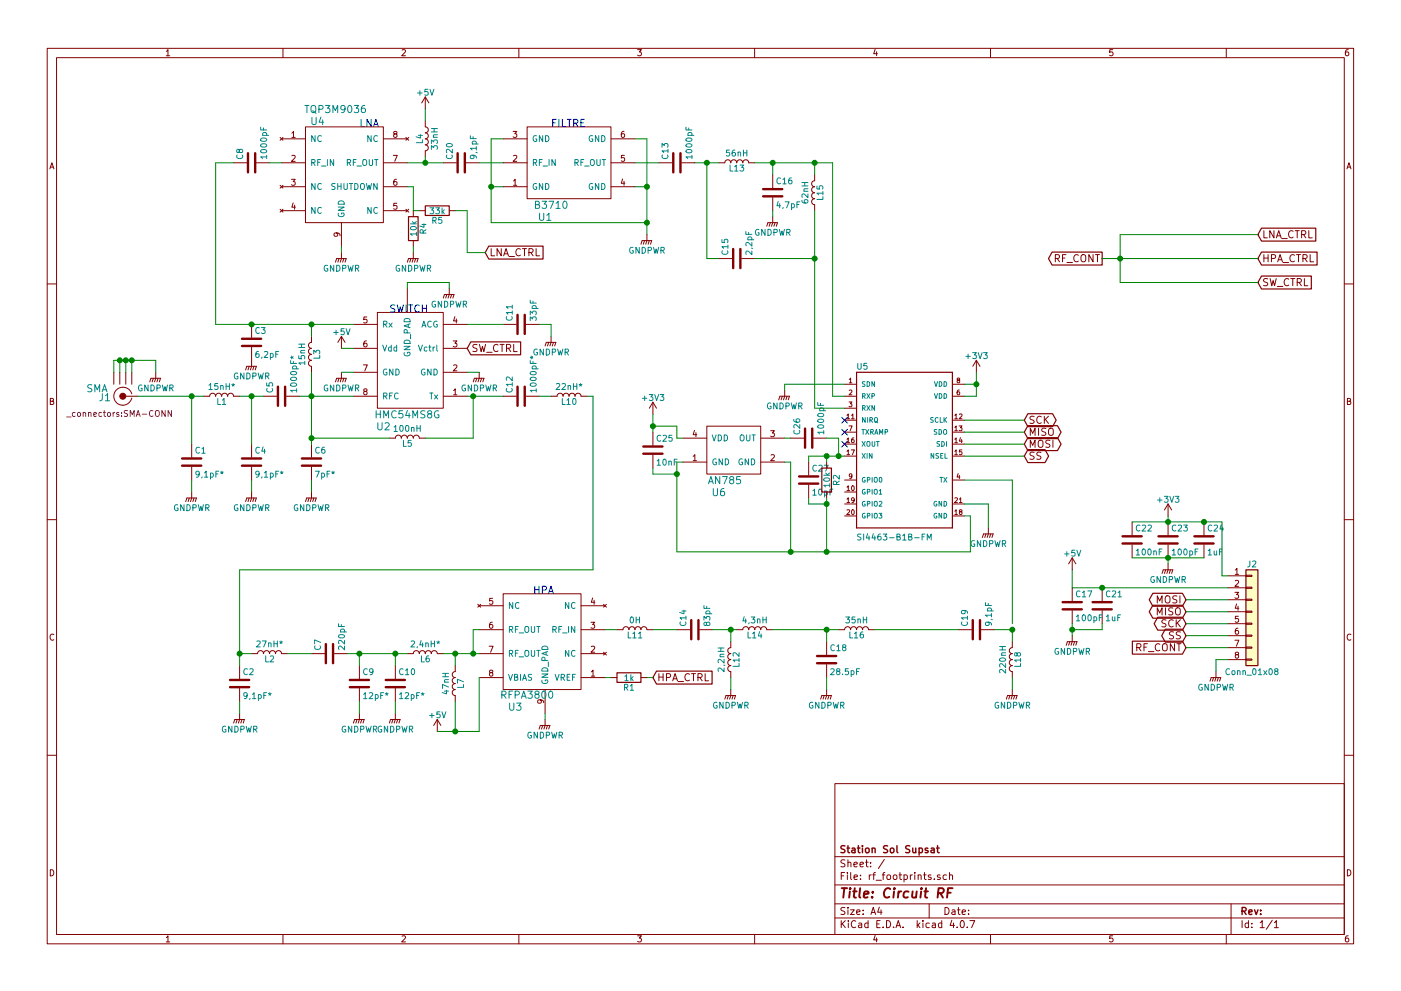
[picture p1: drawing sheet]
EESchema Schematic File Version 2
LIBS:power
LIBS:device
LIBS:switches
LIBS:relays
LIBS:motors
LIBS:transistors
LIBS:conn
LIBS:linear
LIBS:regul
LIBS:74xx
LIBS:cmos4000
LIBS:adc-dac
LIBS:memory
LIBS:xilinx
LIBS:microcontrollers
LIBS:dsp
LIBS:microchip
LIBS:analog_switches
LIBS:motorola
LIBS:texas
LIBS:intel
LIBS:audio
LIBS:interface
LIBS:digital-audio
LIBS:philips
LIBS:display
LIBS:cypress
LIBS:siliconi
LIBS:opto
LIBS:atmel
LIBS:contrib
LIBS:valves
LIBS:rf_station
LIBS:_connectors
LIBS:SI4463-B1B-FM
LIBS:rf_footprints-cache
EELAYER 25 0
EELAYER END
$Descr A4 11693 8268
encoding utf-8
Sheet 1 1
Title "Circuit RF"
Date ""
Rev ""
Comp "Station Sol Supsat"
Comment1 ""
Comment2 ""
Comment3 ""
Comment4 ""
$EndDescr
$Comp
L B3710 U1
U 1 1
P 4800 2500
F 0 "U1" H 4550 3200 60  0000 C CNN
F 1 "B3710" H 4600 3300 60  0000 C CNN
F 2 "Nathan_SMT_Other:DCC6C" H 4800 2500 60  0001 C CNN
F 3 "" H 4800 2500 60  0001 C CNN
	1    4800 2500
	1    0    0    -1  
$EndComp
$Comp
L HMC54MS8G U2
U 1 1
P 3200 4200
F 0 "U2" H 3200 4850 60  0000 C CNN
F 1 "HMC54MS8G" H 3400 4950 60  0000 C CNN
F 2 "rf_station:MSOP-8_3x3mm_Pitch0.65mm" H 3200 4200 60  0001 C CNN
F 3 "" H 3200 4200 60  0001 C CNN
	1    3200 4200
	1    0    0    -1  
$EndComp
$Comp
L RFPA3800 U3
U 1 1
P 4650 4150
F 0 "U3" H 5000 5900 60  0000 C CNN
F 1 "RFPA3800" H 4900 5800 60  0000 C CNN
F 2 "rf_station:SOIC-8_3.9x4.9mm_Pitch1.27mm" H 4650 4150 60  0001 C CNN
F 3 "" H 4650 4150 60  0001 C CNN
	1    4650 4150
	-1   0    0    1   
$EndComp
$Comp
L SMA J1
U 1 1
P 1000 3000
F 0 "J1" H 1125 3315 60  0000 C CNN
F 1 "SMA" H 1190 3240 60  0000 C CNN
F 2 "_connectors:SMA-CONN" H 1000 3450 50  0000 C CNN
F 3 "" H 1000 3000 60  0000 C CNN
	1    1000 3000
	-1   0    0    1   
$EndComp
$Comp
L SI4463-B1B-FM U5
U 1 1
P 7550 3700
F 0 "U5" H 7148 4323 50  0000 L BNN
F 1 "SI4463-B1B-FM" H 7149 2897 50  0000 L BNN
F 2 "SI4463-B1B-FM:QFN50P400X400X90-20N" H 7550 3700 50  0001 L BNN
F 3 "SI4463-B1B-FM" H 7550 3700 50  0001 L BNN
F 4 "https://www.digikey.fr/product-detail/en/silicon-labs/SI4463-B1B-FM/336-2471-5-ND/3681119?WT.z_cid=ref_snapeda&utm_source=snapeda&utm_medium=aggregator&utm_campaign=buynow" H 7550 3700 50  0001 L BNN "Champ4"
F 5 "VFQFN-20 Silicon Labs" H 7550 3700 50  0001 L BNN "Champ5"
F 6 "Silicon Labs" H 7550 3700 50  0001 L BNN "Champ6"
F 7 "+20dBm Si4463 EZRadioPRO® Transceiver _all major frequency bands_" H 7550 3700 50  0001 L BNN "Champ7"
F 8 "336-2471-5-ND" H 7550 3700 50  0001 L BNN "Champ8"
	1    7550 3700
	1    0    0    -1  
$EndComp
$Comp
L GNDPWR #PWR01
U 1 1
P 1300 3100
F 0 "#PWR01" H 1300 2900 50  0001 C CNN
F 1 "GNDPWR" H 1300 2970 50  0000 C CNN
F 2 "" H 1300 3050 50  0001 C CNN
F 3 "" H 1300 3050 50  0001 C CNN
	1    1300 3100
	1    0    0    -1  
$EndComp
$Comp
L +5V #PWR02
U 1 1
P 3650 6100
F 0 "#PWR02" H 3650 5950 50  0001 C CNN
F 1 "+5V" H 3650 6240 50  0000 C CNN
F 2 "" H 3650 6100 50  0001 C CNN
F 3 "" H 3650 6100 50  0001 C CNN
	1    3650 6100
	1    0    0    -1  
$EndComp
$Comp
L +5V #PWR03
U 1 1
P 2850 2900
F 0 "#PWR03" H 2850 2750 50  0001 C CNN
F 1 "+5V" H 2850 3040 50  0000 C CNN
F 2 "" H 2850 2900 50  0001 C CNN
F 3 "" H 2850 2900 50  0001 C CNN
	1    2850 2900
	1    0    0    -1  
$EndComp
Text GLabel 9200 2150 0    60   Output ~ 0
RF_CONT
$Comp
L GNDPWR #PWR04
U 1 1
P 8250 4400
F 0 "#PWR04" H 8250 4200 50  0001 C CNN
F 1 "GNDPWR" H 8250 4270 50  0000 C CNN
F 2 "" H 8250 4350 50  0001 C CNN
F 3 "" H 8250 4350 50  0001 C CNN
	1    8250 4400
	1    0    0    -1  
$EndComp
$Comp
L GNDPWR #PWR05
U 1 1
P 2850 2100
F 0 "#PWR05" H 2850 1900 50  0001 C CNN
F 1 "GNDPWR" H 2850 1970 50  0000 C CNN
F 2 "" H 2850 2050 50  0001 C CNN
F 3 "" H 2850 2050 50  0001 C CNN
	1    2850 2100
	1    0    0    -1  
$EndComp
$Comp
L GNDPWR #PWR06
U 1 1
P 2850 3100
F 0 "#PWR06" H 2850 2900 50  0001 C CNN
F 1 "GNDPWR" H 2850 2970 50  0000 C CNN
F 2 "" H 2850 3050 50  0001 C CNN
F 3 "" H 2850 3050 50  0001 C CNN
	1    2850 3100
	1    0    0    -1  
$EndComp
$Comp
L GNDPWR #PWR07
U 1 1
P 4000 3100
F 0 "#PWR07" H 4000 2900 50  0001 C CNN
F 1 "GNDPWR" H 4000 2970 50  0000 C CNN
F 2 "" H 4000 3050 50  0001 C CNN
F 3 "" H 4000 3050 50  0001 C CNN
	1    4000 3100
	1    0    0    -1  
$EndComp
$Comp
L +5V #PWR08
U 1 1
P 3550 900
F 0 "#PWR08" H 3550 750 50  0001 C CNN
F 1 "+5V" H 3550 1040 50  0000 C CNN
F 2 "" H 3550 900 50  0001 C CNN
F 3 "" H 3550 900 50  0001 C CNN
	1    3550 900 
	1    0    0    -1  
$EndComp
$Comp
L +3V3 #PWR09
U 1 1
P 8150 3100
F 0 "#PWR09" H 8150 2950 50  0001 C CNN
F 1 "+3V3" H 8150 3240 50  0000 C CNN
F 2 "" H 8150 3100 50  0001 C CNN
F 3 "" H 8150 3100 50  0001 C CNN
	1    8150 3100
	1    0    0    -1  
$EndComp
$Comp
L C C1
U 1 1
P 1600 3850
F 0 "C1" H 1625 3950 50  0000 L CNN
F 1 "9,1pF*" H 1625 3750 50  0000 L CNN
F 2 "Capacitors_SMD:C_0402_NoSilk" H 1638 3700 50  0001 C CNN
F 3 "" H 1600 3850 50  0001 C CNN
	1    1600 3850
	1    0    0    -1  
$EndComp
$Comp
L L L1
U 1 1
P 1850 3300
F 0 "L1" V 1800 3300 50  0000 C CNN
F 1 "15nH*" V 1925 3300 50  0000 C CNN
F 2 "Inductors_SMD:L_0402" H 1850 3300 50  0001 C CNN
F 3 "" H 1850 3300 50  0001 C CNN
	1    1850 3300
	0    -1   -1   0   
$EndComp
$Comp
L C C4
U 1 1
P 2100 3850
F 0 "C4" H 2125 3950 50  0000 L CNN
F 1 "9,1pF*" H 2125 3750 50  0000 L CNN
F 2 "Capacitors_SMD:C_0402_NoSilk" H 2138 3700 50  0001 C CNN
F 3 "" H 2100 3850 50  0001 C CNN
	1    2100 3850
	1    0    0    -1  
$EndComp
$Comp
L GNDPWR #PWR010
U 1 1
P 1600 4100
F 0 "#PWR010" H 1600 3900 50  0001 C CNN
F 1 "GNDPWR" H 1600 3970 50  0000 C CNN
F 2 "" H 1600 4050 50  0001 C CNN
F 3 "" H 1600 4050 50  0001 C CNN
	1    1600 4100
	1    0    0    -1  
$EndComp
$Comp
L GNDPWR #PWR011
U 1 1
P 2100 4100
F 0 "#PWR011" H 2100 3900 50  0001 C CNN
F 1 "GNDPWR" H 2100 3970 50  0000 C CNN
F 2 "" H 2100 4050 50  0001 C CNN
F 3 "" H 2100 4050 50  0001 C CNN
	1    2100 4100
	1    0    0    -1  
$EndComp
$Comp
L C C5
U 1 1
P 2350 3300
F 0 "C5" H 2375 3400 50  0000 L CNN
F 1 "1000pF*" H 2375 3200 50  0000 L CNN
F 2 "Capacitors_SMD:C_0402_NoSilk" H 2388 3150 50  0001 C CNN
F 3 "" H 2350 3300 50  0001 C CNN
	1    2350 3300
	0    -1   -1   0   
$EndComp
$Comp
L L L3
U 1 1
P 2600 2950
F 0 "L3" V 2550 2950 50  0000 C CNN
F 1 "15nH" V 2675 2950 50  0000 C CNN
F 2 "Inductors_SMD:L_0402" H 2600 2950 50  0001 C CNN
F 3 "" H 2600 2950 50  0001 C CNN
	1    2600 2950
	-1   0    0    1   
$EndComp
$Comp
L C C6
U 1 1
P 2600 3850
F 0 "C6" H 2625 3950 50  0000 L CNN
F 1 "7pF*" H 2625 3750 50  0000 L CNN
F 2 "Capacitors_SMD:C_0402_NoSilk" H 2638 3700 50  0001 C CNN
F 3 "" H 2600 3850 50  0001 C CNN
	1    2600 3850
	1    0    0    -1  
$EndComp
$Comp
L L L5
U 1 1
P 3400 3650
F 0 "L5" V 3350 3650 50  0000 C CNN
F 1 "100nH" V 3475 3650 50  0000 C CNN
F 2 "Inductors_SMD:L_0402" H 3400 3650 50  0001 C CNN
F 3 "" H 3400 3650 50  0001 C CNN
	1    3400 3650
	0    -1   -1   0   
$EndComp
$Comp
L C C8
U 1 1
P 2100 1350
F 0 "C8" H 2125 1450 50  0000 L CNN
F 1 "1000pF" H 2125 1250 50  0000 L CNN
F 2 "Capacitors_SMD:C_0402_NoSilk" H 2138 1200 50  0001 C CNN
F 3 "" H 2100 1350 50  0001 C CNN
	1    2100 1350
	0    -1   -1   0   
$EndComp
$Comp
L C C3
U 1 1
P 2100 2850
F 0 "C3" H 2125 2950 50  0000 L CNN
F 1 "6,2pF" H 2125 2750 50  0000 L CNN
F 2 "Capacitors_SMD:C_0402_NoSilk" H 2138 2700 50  0001 C CNN
F 3 "" H 2100 2850 50  0001 C CNN
	1    2100 2850
	1    0    0    -1  
$EndComp
$Comp
L C C11
U 1 1
P 4350 2700
F 0 "C11" H 4375 2800 50  0000 L CNN
F 1 "33pF" H 4375 2600 50  0000 L CNN
F 2 "Capacitors_SMD:C_0402_NoSilk" H 4388 2550 50  0001 C CNN
F 3 "" H 4350 2700 50  0001 C CNN
	1    4350 2700
	0    -1   -1   0   
$EndComp
$Comp
L C C12
U 1 1
P 4350 3300
F 0 "C12" H 4375 3400 50  0000 L CNN
F 1 "1000pF*" H 4375 3200 50  0000 L CNN
F 2 "Capacitors_SMD:C_0402_NoSilk" H 4388 3150 50  0001 C CNN
F 3 "" H 4350 3300 50  0001 C CNN
	1    4350 3300
	0    -1   -1   0   
$EndComp
$Comp
L GNDPWR #PWR012
U 1 1
P 2100 3000
F 0 "#PWR012" H 2100 2800 50  0001 C CNN
F 1 "GNDPWR" H 2100 2870 50  0000 C CNN
F 2 "" H 2100 2950 50  0001 C CNN
F 3 "" H 2100 2950 50  0001 C CNN
	1    2100 3000
	1    0    0    -1  
$EndComp
$Comp
L GNDPWR #PWR013
U 1 1
P 2600 4100
F 0 "#PWR013" H 2600 3900 50  0001 C CNN
F 1 "GNDPWR" H 2600 3970 50  0000 C CNN
F 2 "" H 2600 4050 50  0001 C CNN
F 3 "" H 2600 4050 50  0001 C CNN
	1    2600 4100
	1    0    0    -1  
$EndComp
$Comp
L GNDPWR #PWR014
U 1 1
P 4600 2800
F 0 "#PWR014" H 4600 2600 50  0001 C CNN
F 1 "GNDPWR" H 4600 2670 50  0000 C CNN
F 2 "" H 4600 2750 50  0001 C CNN
F 3 "" H 4600 2750 50  0001 C CNN
	1    4600 2800
	1    0    0    -1  
$EndComp
Text GLabel 4050 2100 2    60   Input ~ 0
LNA_CTRL
Text GLabel 3900 2900 2    60   Input ~ 0
SW_CTRL
Text GLabel 5450 5650 2    60   Input ~ 0
HPA_CTRL
$Comp
L L L10
U 1 1
P 4750 3300
F 0 "L10" V 4700 3300 50  0000 C CNN
F 1 "22nH*" V 4825 3300 50  0000 C CNN
F 2 "Inductors_SMD:L_0402" H 4750 3300 50  0001 C CNN
F 3 "" H 4750 3300 50  0001 C CNN
	1    4750 3300
	0    -1   -1   0   
$EndComp
$Comp
L L L2
U 1 1
P 2250 5450
F 0 "L2" V 2200 5450 50  0000 C CNN
F 1 "27nH*" V 2325 5450 50  0000 C CNN
F 2 "Inductors_SMD:L_0402" H 2250 5450 50  0001 C CNN
F 3 "" H 2250 5450 50  0001 C CNN
	1    2250 5450
	0    -1   -1   0   
$EndComp
$Comp
L C C7
U 1 1
P 2750 5450
F 0 "C7" H 2775 5550 50  0000 L CNN
F 1 "220pF" H 2775 5350 50  0000 L CNN
F 2 "Capacitors_SMD:C_0402_NoSilk" H 2788 5300 50  0001 C CNN
F 3 "" H 2750 5450 50  0001 C CNN
	1    2750 5450
	0    -1   -1   0   
$EndComp
$Comp
L C C2
U 1 1
P 2000 5700
F 0 "C2" H 2025 5800 50  0000 L CNN
F 1 "9,1pF*" H 2025 5600 50  0000 L CNN
F 2 "Capacitors_SMD:C_0402_NoSilk" H 2038 5550 50  0001 C CNN
F 3 "" H 2000 5700 50  0001 C CNN
	1    2000 5700
	1    0    0    -1  
$EndComp
$Comp
L C C9
U 1 1
P 3000 5700
F 0 "C9" H 3025 5800 50  0000 L CNN
F 1 "12pF*" H 3025 5600 50  0000 L CNN
F 2 "Capacitors_SMD:C_0402_NoSilk" H 3038 5550 50  0001 C CNN
F 3 "" H 3000 5700 50  0001 C CNN
	1    3000 5700
	1    0    0    -1  
$EndComp
$Comp
L C C10
U 1 1
P 3300 5700
F 0 "C10" H 3325 5800 50  0000 L CNN
F 1 "12pF*" H 3325 5600 50  0000 L CNN
F 2 "Capacitors_SMD:C_0402_NoSilk" H 3338 5550 50  0001 C CNN
F 3 "" H 3300 5700 50  0001 C CNN
	1    3300 5700
	1    0    0    -1  
$EndComp
$Comp
L L L6
U 1 1
P 3550 5450
F 0 "L6" V 3500 5450 50  0000 C CNN
F 1 "2,4nH*" V 3625 5450 50  0000 C CNN
F 2 "Inductors_SMD:L_0402" H 3550 5450 50  0001 C CNN
F 3 "" H 3550 5450 50  0001 C CNN
	1    3550 5450
	0    -1   -1   0   
$EndComp
$Comp
L L L7
U 1 1
P 3800 5700
F 0 "L7" V 3750 5700 50  0000 C CNN
F 1 "47nH" V 3875 5700 50  0000 C CNN
F 2 "Inductors_SMD:L_0603_HandSoldering" H 3800 5700 50  0001 C CNN
F 3 "" H 3800 5700 50  0001 C CNN
	1    3800 5700
	-1   0    0    1   
$EndComp
$Comp
L R R1
U 1 1
P 5250 5650
F 0 "R1" V 5330 5650 50  0000 C CNN
F 1 "1k" V 5250 5650 50  0000 C CNN
F 2 "Resistors_SMD:R_0603_HandSoldering" V 5180 5650 50  0001 C CNN
F 3 "" H 5250 5650 50  0001 C CNN
	1    5250 5650
	0    1    1    0   
$EndComp
$Comp
L GNDPWR #PWR015
U 1 1
P 2000 5950
F 0 "#PWR015" H 2000 5750 50  0001 C CNN
F 1 "GNDPWR" H 2000 5820 50  0000 C CNN
F 2 "" H 2000 5900 50  0001 C CNN
F 3 "" H 2000 5900 50  0001 C CNN
	1    2000 5950
	1    0    0    -1  
$EndComp
$Comp
L GNDPWR #PWR016
U 1 1
P 3000 5950
F 0 "#PWR016" H 3000 5750 50  0001 C CNN
F 1 "GNDPWR" H 3000 5820 50  0000 C CNN
F 2 "" H 3000 5900 50  0001 C CNN
F 3 "" H 3000 5900 50  0001 C CNN
	1    3000 5950
	1    0    0    -1  
$EndComp
$Comp
L GNDPWR #PWR017
U 1 1
P 3300 5950
F 0 "#PWR017" H 3300 5750 50  0001 C CNN
F 1 "GNDPWR" H 3300 5820 50  0000 C CNN
F 2 "" H 3300 5900 50  0001 C CNN
F 3 "" H 3300 5900 50  0001 C CNN
	1    3300 5950
	1    0    0    -1  
$EndComp
$Comp
L L L11
U 1 1
P 5300 5250
F 0 "L11" V 5250 5250 50  0000 C CNN
F 1 "0H" V 5375 5250 50  0000 C CNN
F 2 "Inductors_SMD:L_0603_HandSoldering" H 5300 5250 50  0001 C CNN
F 3 "" H 5300 5250 50  0001 C CNN
	1    5300 5250
	0    -1   -1   0   
$EndComp
$Comp
L C C14
U 1 1
P 5800 5250
F 0 "C14" H 5825 5350 50  0000 L CNN
F 1 "83pF" H 5825 5150 50  0000 L CNN
F 2 "Capacitors_SMD:C_0402_NoSilk" H 5838 5100 50  0001 C CNN
F 3 "" H 5800 5250 50  0001 C CNN
	1    5800 5250
	0    -1   -1   0   
$EndComp
$Comp
L L L12
U 1 1
P 6100 5500
F 0 "L12" V 6050 5500 50  0000 C CNN
F 1 "2,2nH" V 6175 5500 50  0000 C CNN
F 2 "Inductors_SMD:L_0402" H 6100 5500 50  0001 C CNN
F 3 "" H 6100 5500 50  0001 C CNN
	1    6100 5500
	-1   0    0    1   
$EndComp
$Comp
L L L14
U 1 1
P 6300 5250
F 0 "L14" V 6250 5250 50  0000 C CNN
F 1 "4,3nH" V 6375 5250 50  0000 C CNN
F 2 "Inductors_SMD:L_0402" H 6300 5250 50  0001 C CNN
F 3 "" H 6300 5250 50  0001 C CNN
	1    6300 5250
	0    -1   -1   0   
$EndComp
$Comp
L GNDPWR #PWR018
U 1 1
P 6100 5750
F 0 "#PWR018" H 6100 5550 50  0001 C CNN
F 1 "GNDPWR" H 6100 5620 50  0000 C CNN
F 2 "" H 6100 5700 50  0001 C CNN
F 3 "" H 6100 5700 50  0001 C CNN
	1    6100 5750
	1    0    0    -1  
$EndComp
$Comp
L C C18
U 1 1
P 6900 5500
F 0 "C18" H 6925 5600 50  0000 L CNN
F 1 "28.5pF" H 6925 5400 50  0000 L CNN
F 2 "Capacitors_SMD:C_0402_NoSilk" H 6938 5350 50  0001 C CNN
F 3 "" H 6900 5500 50  0001 C CNN
	1    6900 5500
	1    0    0    -1  
$EndComp
$Comp
L L L16
U 1 1
P 7150 5250
F 0 "L16" V 7100 5250 50  0000 C CNN
F 1 "35nH" V 7225 5250 50  0000 C CNN
F 2 "Inductors_SMD:L_0402" H 7150 5250 50  0001 C CNN
F 3 "" H 7150 5250 50  0001 C CNN
	1    7150 5250
	0    -1   -1   0   
$EndComp
$Comp
L C C19
U 1 1
P 8150 5250
F 0 "C19" H 8175 5350 50  0000 L CNN
F 1 "9,1pF" H 8175 5150 50  0000 L CNN
F 2 "Capacitors_SMD:C_0402_NoSilk" H 8188 5100 50  0001 C CNN
F 3 "" H 8150 5250 50  0001 C CNN
	1    8150 5250
	0    -1   -1   0   
$EndComp
$Comp
L L L18
U 1 1
P 8450 5500
F 0 "L18" V 8400 5500 50  0000 C CNN
F 1 "220nH" V 8525 5500 50  0000 C CNN
F 2 "Inductors_SMD:L_0402" H 8450 5500 50  0001 C CNN
F 3 "" H 8450 5500 50  0001 C CNN
	1    8450 5500
	-1   0    0    1   
$EndComp
$Comp
L GNDPWR #PWR019
U 1 1
P 6900 5750
F 0 "#PWR019" H 6900 5550 50  0001 C CNN
F 1 "GNDPWR" H 6900 5620 50  0000 C CNN
F 2 "" H 6900 5700 50  0001 C CNN
F 3 "" H 6900 5700 50  0001 C CNN
	1    6900 5750
	1    0    0    -1  
$EndComp
$Comp
L GNDPWR #PWR020
U 1 1
P 8450 5750
F 0 "#PWR020" H 8450 5550 50  0001 C CNN
F 1 "GNDPWR" H 8450 5620 50  0000 C CNN
F 2 "" H 8450 5700 50  0001 C CNN
F 3 "" H 8450 5700 50  0001 C CNN
	1    8450 5750
	1    0    0    -1  
$EndComp
$Comp
L C C13
U 1 1
P 5650 1350
F 0 "C13" H 5675 1450 50  0000 L CNN
F 1 "1000pF" H 5675 1250 50  0000 L CNN
F 2 "Capacitors_SMD:C_0402_NoSilk" H 5688 1200 50  0001 C CNN
F 3 "" H 5650 1350 50  0001 C CNN
	1    5650 1350
	0    -1   -1   0   
$EndComp
$Comp
L L L13
U 1 1
P 6150 1350
F 0 "L13" V 6100 1350 50  0000 C CNN
F 1 "56nH" V 6225 1350 50  0000 C CNN
F 2 "Inductors_SMD:L_0402" H 6150 1350 50  0001 C CNN
F 3 "" H 6150 1350 50  0001 C CNN
	1    6150 1350
	0    -1   -1   0   
$EndComp
$Comp
L C C16
U 1 1
P 6450 1600
F 0 "C16" H 6475 1700 50  0000 L CNN
F 1 "4,7pF" H 6475 1500 50  0000 L CNN
F 2 "Capacitors_SMD:C_0402_NoSilk" H 6488 1450 50  0001 C CNN
F 3 "" H 6450 1600 50  0001 C CNN
	1    6450 1600
	1    0    0    -1  
$EndComp
$Comp
L C C15
U 1 1
P 6150 2150
F 0 "C15" H 6175 2250 50  0000 L CNN
F 1 "2,2pF" H 6175 2050 50  0000 L CNN
F 2 "Capacitors_SMD:C_0402_NoSilk" H 6188 2000 50  0001 C CNN
F 3 "" H 6150 2150 50  0001 C CNN
	1    6150 2150
	0    -1   -1   0   
$EndComp
$Comp
L L L15
U 1 1
P 6800 1600
F 0 "L15" V 6750 1600 50  0000 C CNN
F 1 "62nH" V 6875 1600 50  0000 C CNN
F 2 "Inductors_SMD:L_0402" H 6800 1600 50  0001 C CNN
F 3 "" H 6800 1600 50  0001 C CNN
	1    6800 1600
	-1   0    0    1   
$EndComp
$Comp
L GNDPWR #PWR021
U 1 1
P 6450 1800
F 0 "#PWR021" H 6450 1600 50  0001 C CNN
F 1 "GNDPWR" H 6450 1670 50  0000 C CNN
F 2 "" H 6450 1750 50  0001 C CNN
F 3 "" H 6450 1750 50  0001 C CNN
	1    6450 1800
	1    0    0    -1  
$EndComp
$Comp
L GNDPWR #PWR022
U 1 1
P 6550 3250
F 0 "#PWR022" H 6550 3050 50  0001 C CNN
F 1 "GNDPWR" H 6550 3120 50  0000 C CNN
F 2 "" H 6550 3200 50  0001 C CNN
F 3 "" H 6550 3200 50  0001 C CNN
	1    6550 3250
	1    0    0    -1  
$EndComp
NoConn ~ 7050 3600
NoConn ~ 7050 3500
Text GLabel 8550 3500 2    60   BiDi ~ 0
SCK
Text GLabel 8550 3600 2    60   BiDi ~ 0
MISO
Text GLabel 8550 3700 2    60   BiDi ~ 0
MOSI
Text GLabel 8550 3800 2    60   BiDi ~ 0
SS
$Comp
L Conn_01x08 J2
U 1 1
P 10450 5100
F 0 "J2" H 10450 5500 50  0000 C CNN
F 1 "Conn_01x08" H 10450 4600 50  0000 C CNN
F 2 "Pin_Headers:Pin_Header_Straight_1x08_Pitch2.54mm" H 10450 5100 50  0001 C CNN
F 3 "" H 10450 5100 50  0001 C CNN
	1    10450 5100
	1    0    0    -1  
$EndComp
$Comp
L +3V3 #PWR023
U 1 1
P 9750 4300
F 0 "#PWR023" H 9750 4150 50  0001 C CNN
F 1 "+3V3" H 9750 4440 50  0000 C CNN
F 2 "" H 9750 4300 50  0001 C CNN
F 3 "" H 9750 4300 50  0001 C CNN
	1    9750 4300
	1    0    0    -1  
$EndComp
$Comp
L +5V #PWR024
U 1 1
P 8950 4750
F 0 "#PWR024" H 8950 4600 50  0001 C CNN
F 1 "+5V" H 8950 4890 50  0000 C CNN
F 2 "" H 8950 4750 50  0001 C CNN
F 3 "" H 8950 4750 50  0001 C CNN
	1    8950 4750
	1    0    0    -1  
$EndComp
$Comp
L GNDPWR #PWR025
U 1 1
P 10150 5600
F 0 "#PWR025" H 10150 5400 50  0001 C CNN
F 1 "GNDPWR" H 10150 5470 50  0000 C CNN
F 2 "" H 10150 5550 50  0001 C CNN
F 3 "" H 10150 5550 50  0001 C CNN
	1    10150 5600
	1    0    0    -1  
$EndComp
Text GLabel 9900 5400 0    60   Input ~ 0
RF_CONT
Text GLabel 9900 5300 0    60   BiDi ~ 0
SS
Text GLabel 9900 5200 0    60   BiDi ~ 0
SCK
Text GLabel 9900 5100 0    60   BiDi ~ 0
MISO
Text GLabel 9900 5000 0    60   BiDi ~ 0
MOSI
Text Notes 3250 2600 0    60   ~ 0
SWITCH
Text Notes 3000 1050 0    60   ~ 0
LNA
Text Notes 4600 1050 0    60   ~ 0
FILTRE
Text Notes 4450 4950 0    60   ~ 0
HPA
Text GLabel 10500 1950 2    60   Input ~ 0
LNA_CTRL
Text GLabel 10500 2150 2    60   Input ~ 0
HPA_CTRL
Text GLabel 10500 2350 2    60   Input ~ 0
SW_CTRL
$Comp
L GNDPWR #PWR026
U 1 1
P 3750 2400
F 0 "#PWR026" H 3750 2200 50  0001 C CNN
F 1 "GNDPWR" H 3750 2270 50  0000 C CNN
F 2 "" H 3750 2350 50  0001 C CNN
F 3 "" H 3750 2350 50  0001 C CNN
	1    3750 2400
	1    0    0    -1  
$EndComp
$Comp
L GNDPWR #PWR027
U 1 1
P 4550 6000
F 0 "#PWR027" H 4550 5800 50  0001 C CNN
F 1 "GNDPWR" H 4550 5870 50  0000 C CNN
F 2 "" H 4550 5950 50  0001 C CNN
F 3 "" H 4550 5950 50  0001 C CNN
	1    4550 6000
	1    0    0    -1  
$EndComp
$Comp
L TQP3M9036 U4
U 1 1
P 3050 2550
F 0 "U4" H 2650 4100 60  0000 C CNN
F 1 "TQP3M9036" H 2800 4200 60  0000 C CNN
F 2 "Housings_DFN_QFN:DFN-8-1EP_2x2mm_Pitch0.5mm" H 3050 2550 60  0001 C CNN
F 3 "" H 3050 2550 60  0001 C CNN
	1    3050 2550
	1    0    0    -1  
$EndComp
$Comp
L C C20
U 1 1
P 3850 1350
F 0 "C20" H 3875 1450 50  0000 L CNN
F 1 "9,1pF" H 3875 1250 50  0000 L CNN
F 2 "Capacitors_SMD:C_0402_NoSilk" H 3888 1200 50  0001 C CNN
F 3 "" H 3850 1350 50  0001 C CNN
	1    3850 1350
	0    -1   -1   0   
$EndComp
$Comp
L L L4
U 1 1
P 3550 1150
F 0 "L4" V 3500 1150 50  0000 C CNN
F 1 "33nH" V 3625 1150 50  0000 C CNN
F 2 "Inductors_SMD:L_1206_HandSoldering" H 3550 1150 50  0001 C CNN
F 3 "" H 3550 1150 50  0001 C CNN
	1    3550 1150
	1    0    0    -1  
$EndComp
$Comp
L R R5
U 1 1
P 3650 1750
F 0 "R5" V 3730 1750 50  0000 C CNN
F 1 "33k" V 3650 1750 50  0000 C CNN
F 2 "Resistors_SMD:R_0402_NoSilk" V 3580 1750 50  0001 C CNN
F 3 "" H 3650 1750 50  0001 C CNN
	1    3650 1750
	0    1    1    0   
$EndComp
$Comp
L R R4
U 1 1
P 3450 1900
F 0 "R4" V 3530 1900 50  0000 C CNN
F 1 "10k" V 3450 1900 50  0000 C CNN
F 2 "Resistors_SMD:R_0402_NoSilk" V 3380 1900 50  0001 C CNN
F 3 "" H 3450 1900 50  0001 C CNN
	1    3450 1900
	1    0    0    -1  
$EndComp
$Comp
L GNDPWR #PWR028
U 1 1
P 3450 2100
F 0 "#PWR028" H 3450 1900 50  0001 C CNN
F 1 "GNDPWR" H 3450 1970 50  0000 C CNN
F 2 "" H 3450 2050 50  0001 C CNN
F 3 "" H 3450 2050 50  0001 C CNN
	1    3450 2100
	1    0    0    -1  
$EndComp
$Comp
L C C21
U 1 1
P 9200 5050
F 0 "C21" H 9225 5150 50  0000 L CNN
F 1 "1uF" H 9225 4950 50  0000 L CNN
F 2 "Capacitors_SMD:C_0805_HandSoldering" H 9238 4900 50  0001 C CNN
F 3 "" H 9200 5050 50  0001 C CNN
	1    9200 5050
	1    0    0    -1  
$EndComp
$Comp
L C C17
U 1 1
P 8950 5050
F 0 "C17" H 8975 5150 50  0000 L CNN
F 1 "100pF" H 8975 4950 50  0000 L CNN
F 2 "Capacitors_SMD:C_0402_NoSilk" H 8988 4900 50  0001 C CNN
F 3 "" H 8950 5050 50  0001 C CNN
	1    8950 5050
	1    0    0    -1  
$EndComp
$Comp
L C C22
U 1 1
P 9450 4500
F 0 "C22" H 9475 4600 50  0000 L CNN
F 1 "100nF" H 9475 4400 50  0000 L CNN
F 2 "Capacitors_SMD:C_0805_HandSoldering" H 9488 4350 50  0001 C CNN
F 3 "" H 9450 4500 50  0001 C CNN
	1    9450 4500
	1    0    0    -1  
$EndComp
$Comp
L C C23
U 1 1
P 9750 4500
F 0 "C23" H 9775 4600 50  0000 L CNN
F 1 "100pF" H 9775 4400 50  0000 L CNN
F 2 "Capacitors_SMD:C_0402_NoSilk" H 9788 4350 50  0001 C CNN
F 3 "" H 9750 4500 50  0001 C CNN
	1    9750 4500
	1    0    0    -1  
$EndComp
$Comp
L C C24
U 1 1
P 10050 4500
F 0 "C24" H 10075 4600 50  0000 L CNN
F 1 "1uF" H 10075 4400 50  0000 L CNN
F 2 "Capacitors_SMD:C_0402_NoSilk" H 10088 4350 50  0001 C CNN
F 3 "" H 10050 4500 50  0001 C CNN
	1    10050 4500
	1    0    0    -1  
$EndComp
$Comp
L GNDPWR #PWR029
U 1 1
P 8950 5300
F 0 "#PWR029" H 8950 5100 50  0001 C CNN
F 1 "GNDPWR" H 8950 5170 50  0000 C CNN
F 2 "" H 8950 5250 50  0001 C CNN
F 3 "" H 8950 5250 50  0001 C CNN
	1    8950 5300
	1    0    0    -1  
$EndComp
$Comp
L GNDPWR #PWR030
U 1 1
P 9750 4700
F 0 "#PWR030" H 9750 4500 50  0001 C CNN
F 1 "GNDPWR" H 9750 4570 50  0000 C CNN
F 2 "" H 9750 4650 50  0001 C CNN
F 3 "" H 9750 4650 50  0001 C CNN
	1    9750 4700
	1    0    0    -1  
$EndComp
$Comp
L AN785 U6
U 1 1
P 6600 4500
F 0 "U6" H 6000 4900 60  0000 C CNN
F 1 "AN785" H 6050 5000 60  0000 C CNN
F 2 "Oscillators:Oscillator_SMD_TXC_7C-4pin_5.0x3.2mm_HandSoldering" H 6600 4500 60  0001 C CNN
F 3 "" H 6600 4500 60  0001 C CNN
	1    6600 4500
	1    0    0    -1  
$EndComp
$Comp
L C C25
U 1 1
P 5450 3750
F 0 "C25" H 5475 3850 50  0000 L CNN
F 1 "10nF" H 5475 3650 50  0000 L CNN
F 2 "Capacitors_SMD:C_0402_NoSilk" H 5488 3600 50  0001 C CNN
F 3 "" H 5450 3750 50  0001 C CNN
	1    5450 3750
	1    0    0    -1  
$EndComp
$Comp
L C C27
U 1 1
P 6750 4000
F 0 "C27" H 6775 4100 50  0000 L CNN
F 1 "10pF" H 6775 3900 50  0000 L CNN
F 2 "Capacitors_SMD:C_0402_NoSilk" H 6788 3850 50  0001 C CNN
F 3 "" H 6750 4000 50  0001 C CNN
	1    6750 4000
	1    0    0    -1  
$EndComp
$Comp
L C C26
U 1 1
P 6750 3650
F 0 "C26" H 6775 3750 50  0000 L CNN
F 1 "1000pF" H 6775 3550 50  0000 L CNN
F 2 "Capacitors_SMD:C_0402_NoSilk" H 6788 3500 50  0001 C CNN
F 3 "" H 6750 3650 50  0001 C CNN
	1    6750 3650
	0    -1   -1   0   
$EndComp
$Comp
L R R2
U 1 1
P 6900 4000
F 0 "R2" V 6980 4000 50  0000 C CNN
F 1 "10k" V 6900 4000 50  0000 C CNN
F 2 "Resistors_SMD:R_0402_NoSilk" V 6830 4000 50  0001 C CNN
F 3 "" H 6900 4000 50  0001 C CNN
	1    6900 4000
	1    0    0    -1  
$EndComp
$Comp
L +3V3 #PWR031
U 1 1
P 5450 3450
F 0 "#PWR031" H 5450 3300 50  0001 C CNN
F 1 "+3V3" H 5450 3590 50  0000 C CNN
F 2 "" H 5450 3450 50  0001 C CNN
F 3 "" H 5450 3450 50  0001 C CNN
	1    5450 3450
	1    0    0    -1  
$EndComp
NoConn ~ 7050 3700
Wire Wire Line
	1300 3000 1300 3100
Wire Wire Line
	950  3000 1300 3000
Wire Wire Line
	950  3000 950  3100
Wire Wire Line
	1000 3100 1000 3000
Connection ~ 1000 3000
Wire Wire Line
	1050 3100 1050 3000
Connection ~ 1050 3000
Wire Wire Line
	1100 3100 1100 3000
Connection ~ 1100 3000
Wire Wire Line
	4200 1550 4100 1550
Wire Wire Line
	4100 1150 4100 1850
Wire Wire Line
	4200 1150 4100 1150
Connection ~ 4100 1550
Wire Wire Line
	5300 1550 5400 1550
Wire Wire Line
	5400 1150 5400 1950
Wire Wire Line
	5300 1150 5400 1150
Connection ~ 5400 1550
Wire Wire Line
	8250 4200 8250 4400
Wire Wire Line
	2850 3100 2950 3100
Wire Wire Line
	3900 3100 4000 3100
Wire Wire Line
	8050 3200 8150 3200
Wire Wire Line
	8150 3100 8150 3300
Wire Wire Line
	1150 3300 1700 3300
Wire Wire Line
	1600 3300 1600 3700
Connection ~ 1600 3300
Wire Wire Line
	2100 3300 2100 3700
Wire Wire Line
	2000 3300 2200 3300
Wire Wire Line
	2850 2900 2950 2900
Connection ~ 2100 3300
Wire Wire Line
	2500 3300 2950 3300
Wire Wire Line
	2100 4100 2100 4000
Wire Wire Line
	1600 4100 1600 4000
Wire Wire Line
	1800 2700 2950 2700
Wire Wire Line
	2600 3100 2600 3700
Connection ~ 2600 3300
Wire Wire Line
	2600 4100 2600 4000
Wire Wire Line
	3250 3650 2600 3650
Connection ~ 2600 3650
Wire Wire Line
	3550 3650 3950 3650
Wire Wire Line
	3950 3650 3950 3300
Wire Wire Line
	3900 3300 4200 3300
Connection ~ 3950 3300
Wire Wire Line
	3900 2700 4200 2700
Wire Wire Line
	4500 2700 4600 2700
Wire Wire Line
	4600 2700 4600 2800
Wire Wire Line
	4500 3300 4600 3300
Wire Wire Line
	2000 5450 2100 5450
Connection ~ 2000 5450
Wire Wire Line
	2400 5450 2600 5450
Wire Wire Line
	2900 5450 3400 5450
Wire Wire Line
	3300 5550 3300 5450
Connection ~ 3300 5450
Wire Wire Line
	3000 5550 3000 5450
Connection ~ 3000 5450
Wire Wire Line
	3700 5450 4000 5450
Wire Wire Line
	3950 5450 3950 5250
Wire Wire Line
	3950 5250 4000 5250
Connection ~ 3950 5450
Wire Wire Line
	3800 5550 3800 5450
Connection ~ 3800 5450
Wire Wire Line
	2000 5950 2000 5850
Wire Wire Line
	3000 5950 3000 5850
Wire Wire Line
	3300 5950 3300 5850
Wire Wire Line
	5050 5250 5150 5250
Wire Wire Line
	5450 5250 5650 5250
Wire Wire Line
	5950 5250 6150 5250
Wire Wire Line
	6100 5250 6100 5350
Wire Wire Line
	6100 5650 6100 5750
Wire Wire Line
	6450 5250 7000 5250
Wire Wire Line
	4900 3300 4950 3300
Wire Wire Line
	4950 3300 4950 4750
Wire Wire Line
	4950 4750 2000 4750
Wire Wire Line
	6900 5350 6900 5250
Connection ~ 6900 5250
Wire Wire Line
	7300 5250 8000 5250
Wire Wire Line
	8300 5250 8450 5250
Wire Wire Line
	8450 5650 8450 5750
Wire Wire Line
	8450 4000 8050 4000
Connection ~ 8450 5250
Wire Wire Line
	8150 3300 8050 3300
Connection ~ 8150 3200
Wire Wire Line
	5300 1350 5500 1350
Wire Wire Line
	5800 1350 6000 1350
Wire Wire Line
	6300 1350 6950 1350
Wire Wire Line
	6450 1350 6450 1450
Wire Wire Line
	6000 2150 5900 2150
Wire Wire Line
	5900 2150 5900 1350
Connection ~ 5900 1350
Wire Wire Line
	6300 2150 6800 2150
Wire Wire Line
	6800 1750 6800 3400
Wire Wire Line
	6800 1350 6800 1450
Connection ~ 6450 1350
Wire Wire Line
	6950 1350 6950 3300
Wire Wire Line
	6950 3300 7050 3300
Connection ~ 6800 1350
Wire Wire Line
	6800 3400 7050 3400
Connection ~ 6800 2150
Wire Wire Line
	6450 1800 6450 1750
Wire Wire Line
	8050 4200 8250 4200
Wire Wire Line
	7050 3200 6550 3200
Wire Wire Line
	6550 3200 6550 3250
Wire Wire Line
	8550 3500 8050 3500
Wire Wire Line
	8050 3600 8550 3600
Wire Wire Line
	8550 3700 8050 3700
Wire Wire Line
	8050 3800 8550 3800
Wire Wire Line
	5050 5650 5100 5650
Wire Wire Line
	5400 5650 5450 5650
Wire Wire Line
	6900 5750 6900 5650
Connection ~ 6100 5250
Wire Wire Line
	10200 4800 10250 4800
Wire Wire Line
	10200 4350 10200 4800
Wire Wire Line
	8950 4900 10250 4900
Wire Wire Line
	8950 4900 8950 4750
Wire Wire Line
	10250 5500 10150 5500
Wire Wire Line
	10150 5500 10150 5600
Wire Wire Line
	10250 5000 9900 5000
Wire Wire Line
	9900 5100 10250 5100
Wire Wire Line
	10250 5200 9900 5200
Wire Wire Line
	9900 5300 10250 5300
Wire Wire Line
	10250 5400 9900 5400
Wire Wire Line
	9350 2350 10500 2350
Connection ~ 9350 2150
Wire Wire Line
	9200 2150 10500 2150
Wire Wire Line
	4550 6000 4550 5950
Wire Wire Line
	3750 2400 3750 2350
Wire Wire Line
	3750 2350 3400 2350
Wire Wire Line
	3400 2350 3400 2400
Wire Wire Line
	3400 1350 3700 1350
Wire Wire Line
	3550 1300 3550 1350
Connection ~ 3550 1350
Wire Wire Line
	3550 1000 3550 900 
Wire Wire Line
	4000 1350 4200 1350
Wire Wire Line
	2600 2800 2600 2700
Connection ~ 2600 2700
Wire Wire Line
	1800 2700 1800 1350
Wire Wire Line
	1800 1350 1950 1350
Connection ~ 2100 2700
Wire Wire Line
	2250 1350 2350 1350
Wire Wire Line
	2850 2100 2850 2050
Wire Wire Line
	3450 2100 3450 2050
Wire Wire Line
	3800 1750 3900 1750
Wire Wire Line
	3900 1750 3900 2100
Wire Wire Line
	3900 2100 4050 2100
Wire Wire Line
	3650 6100 4000 6100
Wire Wire Line
	3800 6100 3800 5850
Wire Wire Line
	4000 6100 4000 5650
Connection ~ 3800 6100
Wire Wire Line
	9350 1950 9350 2350
Wire Wire Line
	9350 1950 10500 1950
Wire Wire Line
	2000 4750 2000 5550
Wire Wire Line
	3450 1750 3450 1550
Wire Wire Line
	3450 1550 3400 1550
Wire Wire Line
	3500 1750 3450 1750
Wire Wire Line
	8450 5250 8450 5350
Wire Wire Line
	8450 5200 8450 4000
Connection ~ 9200 4900
Wire Wire Line
	8950 5300 8950 5200
Wire Wire Line
	8950 5250 9200 5250
Wire Wire Line
	9200 5250 9200 5200
Connection ~ 8950 5250
Wire Wire Line
	9450 4350 10200 4350
Wire Wire Line
	9750 4300 9750 4350
Connection ~ 10050 4350
Connection ~ 9750 4350
Wire Wire Line
	9450 4650 10050 4650
Wire Wire Line
	9750 4650 9750 4700
Connection ~ 9750 4650
Wire Wire Line
	8050 4300 8100 4300
Wire Wire Line
	8100 4300 8100 4600
Wire Wire Line
	8100 4600 5650 4600
Wire Wire Line
	6600 4600 6600 3850
Wire Wire Line
	6600 3850 6550 3850
Wire Wire Line
	5650 4600 5650 3850
Wire Wire Line
	5650 3850 5700 3850
Connection ~ 6600 4600
Wire Wire Line
	5450 3450 5450 3600
Wire Wire Line
	5450 3550 5650 3550
Wire Wire Line
	5650 3550 5650 3650
Wire Wire Line
	5650 3650 5700 3650
Connection ~ 5450 3550
Wire Wire Line
	5450 3900 5450 3950
Wire Wire Line
	5450 3950 5650 3950
Connection ~ 5650 3950
Wire Wire Line
	6750 3800 7050 3800
Wire Wire Line
	7000 3800 7000 3650
Wire Wire Line
	7000 3650 6900 3650
Wire Wire Line
	6600 3650 6550 3650
Wire Wire Line
	6900 3850 6900 3800
Wire Wire Line
	6750 3800 6750 3850
Connection ~ 7000 3800
Connection ~ 6900 3800
Wire Wire Line
	6900 4150 6900 4600
Wire Wire Line
	6900 4200 6750 4200
Wire Wire Line
	6750 4200 6750 4150
Connection ~ 6900 4600
Connection ~ 6900 4200
Wire Wire Line
	4100 1850 5400 1850
Connection ~ 5400 1850
$Comp
L GNDPWR #PWR032
U 1 1
P 5400 1950
F 0 "#PWR032" H 5400 1750 50  0001 C CNN
F 1 "GNDPWR" H 5400 1820 50  0000 C CNN
F 2 "" H 5400 1900 50  0001 C CNN
F 3 "" H 5400 1900 50  0001 C CNN
	1    5400 1950
	1    0    0    -1  
$EndComp
$EndSCHEMATC
